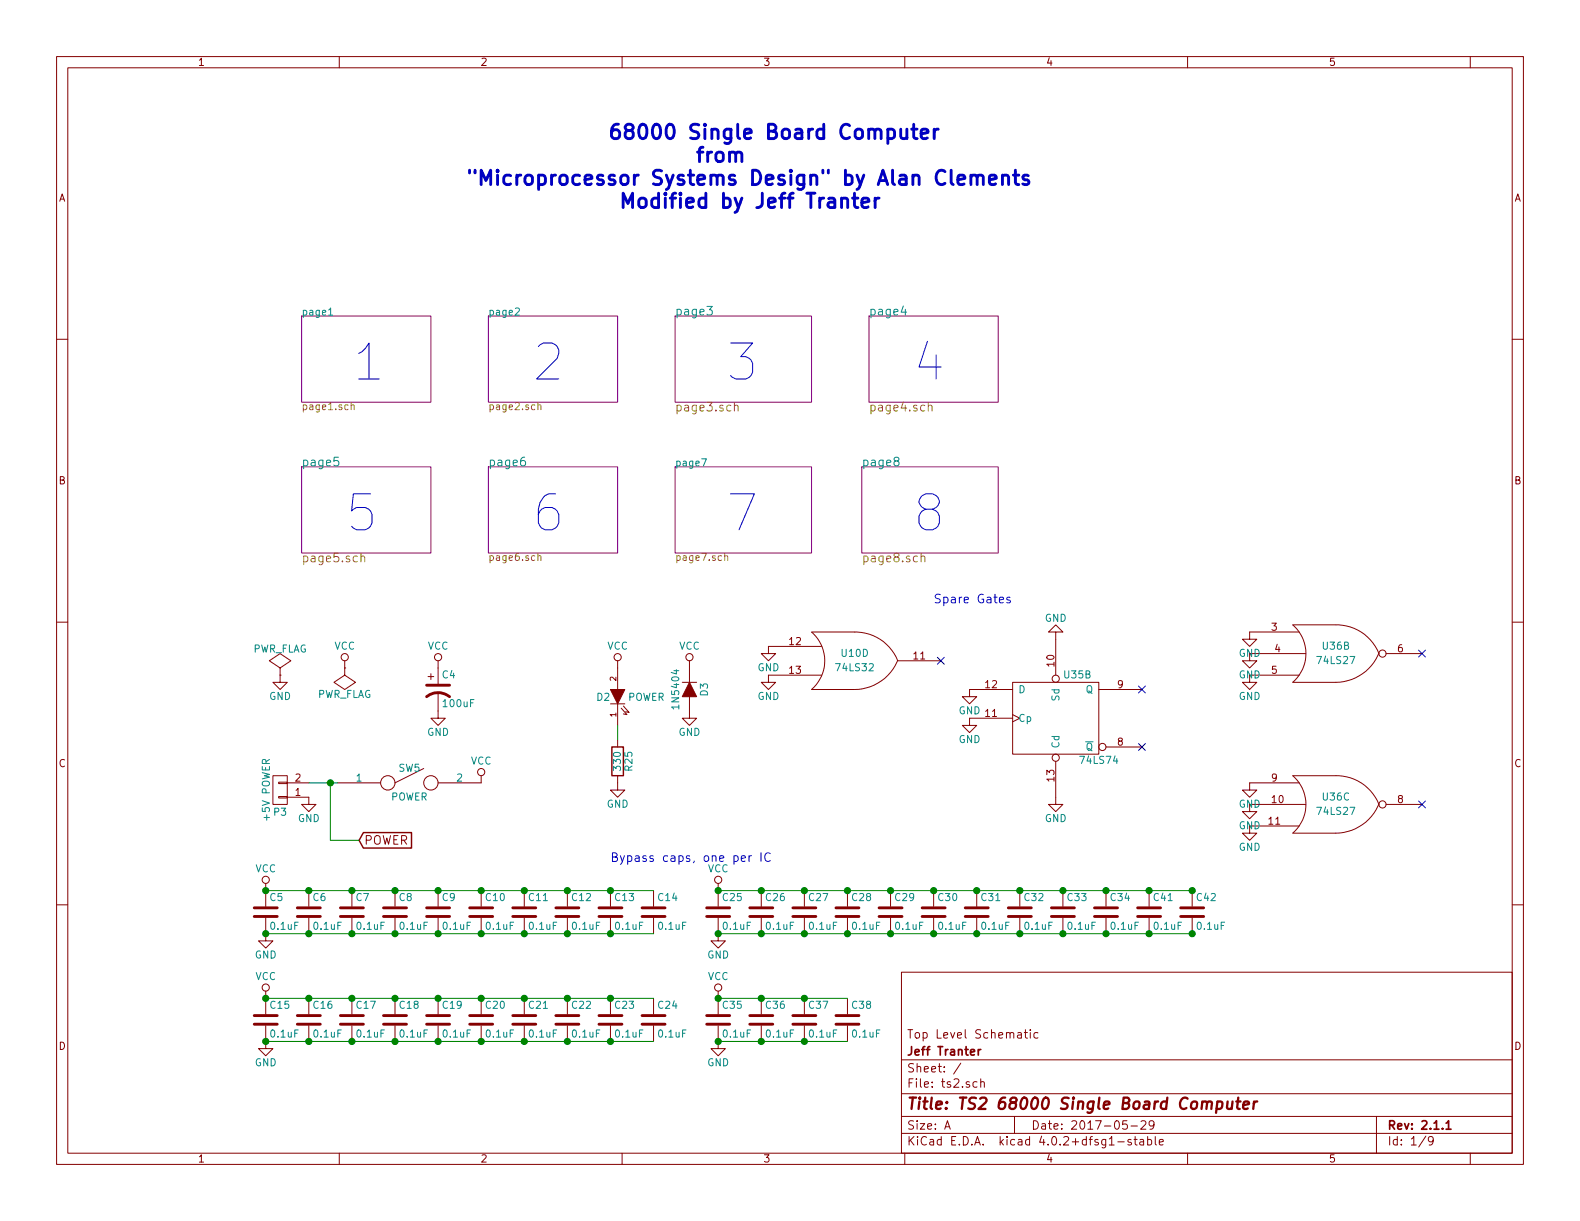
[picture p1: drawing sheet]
EESchema Schematic File Version 2
LIBS:power
LIBS:device
LIBS:transistors
LIBS:conn
LIBS:linear
LIBS:regul
LIBS:74xx
LIBS:cmos4000
LIBS:adc-dac
LIBS:memory
LIBS:xilinx
LIBS:ts2-cache
EELAYER 25 0
EELAYER END
$Descr A 11000 8500
encoding utf-8
Sheet 1 9
Title "TS2 68000 Single Board Computer"
Date "2017-05-29"
Rev "2.1.1"
Comp "Jeff Tranter"
Comment1 "Top Level Schematic"
Comment2 ""
Comment3 ""
Comment4 ""
$EndDescr
$Sheet
S 2100 2200 900  600 
U 57B645BE
F0 "page1" 50
F1 "page1.sch" 50
$EndSheet
$Sheet
S 3400 2200 900  600 
U 57B64777
F0 "page2" 50
F1 "page2.sch" 50
$EndSheet
$Sheet
S 4700 2200 950  600 
U 57C2F822
F0 "page3" 60
F1 "page3.sch" 60
$EndSheet
$Sheet
S 6050 2200 900  600 
U 57C3779E
F0 "page4" 60
F1 "page4.sch" 60
$EndSheet
$Sheet
S 2100 3250 900  600 
U 57C4CE2D
F0 "page5" 60
F1 "page5.sch" 60
$EndSheet
$Sheet
S 3400 3250 900  600 
U 57C4D163
F0 "page6" 60
F1 "page6.sch" 50
$EndSheet
Text Notes 3250 1450 0    100  ~ 20
             68000 Single Board Computer\n                     from\n"Microprocessor Systems Design" by Alan Clements\n              Modified by Jeff Tranter
Text Notes 5050 3700 0    250  ~ 0
7
Text Notes 3700 3700 0    250  ~ 0
6
Text Notes 2400 3700 0    250  ~ 0
5
Text Notes 6350 2650 0    250  ~ 0
4
Text Notes 5050 2650 0    250  ~ 0
3
Text Notes 3700 2650 0    250  ~ 0
2
Text Notes 2450 2650 0    250  ~ 0
1
$Sheet
S 4700 3250 950  600 
U 57C65407
F0 "page7" 50
F1 "page7.sch" 50
$EndSheet
$Comp
L VCC #PWR01
U 1 1
P 2400 4650
F 0 "#PWR01" H 2400 4500 50  0001 C CNN
F 1 "VCC" H 2400 4800 50  0000 C CNN
F 2 "" H 2400 4650 50  0000 C CNN
F 3 "" H 2400 4650 50  0000 C CNN
	1    2400 4650
	1    0    0    -1  
$EndComp
$Comp
L GND #PWR02
U 1 1
P 1950 4700
F 0 "#PWR02" H 1950 4450 50  0001 C CNN
F 1 "GND" H 1950 4550 50  0000 C CNN
F 2 "" H 1950 4700 50  0000 C CNN
F 3 "" H 1950 4700 50  0000 C CNN
	1    1950 4700
	1    0    0    -1  
$EndComp
$Comp
L PWR_FLAG #FLG03
U 1 1
P 2400 4650
F 0 "#FLG03" H 2400 4745 50  0001 C CNN
F 1 "PWR_FLAG" H 2400 4830 50  0000 C CNN
F 2 "" H 2400 4650 50  0000 C CNN
F 3 "" H 2400 4650 50  0000 C CNN
	1    2400 4650
	-1   0    0    1   
$EndComp
$Comp
L PWR_FLAG #FLG04
U 1 1
P 1950 4700
F 0 "#FLG04" H 1950 4795 50  0001 C CNN
F 1 "PWR_FLAG" H 1950 4880 50  0000 C CNN
F 2 "" H 1950 4700 50  0000 C CNN
F 3 "" H 1950 4700 50  0000 C CNN
	1    1950 4700
	1    0    0    -1  
$EndComp
$Comp
L CP1 C4
U 1 1
P 3050 4800
F 0 "C4" H 3075 4900 50  0000 L CNN
F 1 "100uF" H 3075 4700 50  0000 L CNN
F 2 "Capacitors_ThroughHole:C_Radial_D5_L6_P2.5" H 3050 4800 50  0001 C CNN
F 3 "" H 3050 4800 50  0000 C CNN
	1    3050 4800
	1    0    0    -1  
$EndComp
$Comp
L GND #PWR05
U 1 1
P 3050 4950
F 0 "#PWR05" H 3050 4700 50  0001 C CNN
F 1 "GND" H 3050 4800 50  0000 C CNN
F 2 "" H 3050 4950 50  0000 C CNN
F 3 "" H 3050 4950 50  0000 C CNN
	1    3050 4950
	1    0    0    -1  
$EndComp
$Comp
L VCC #PWR06
U 1 1
P 3050 4650
F 0 "#PWR06" H 3050 4500 50  0001 C CNN
F 1 "VCC" H 3050 4800 50  0000 C CNN
F 2 "" H 3050 4650 50  0000 C CNN
F 3 "" H 3050 4650 50  0000 C CNN
	1    3050 4650
	1    0    0    -1  
$EndComp
$Comp
L C C5
U 1 1
P 1850 6350
F 0 "C5" H 1875 6450 50  0000 L CNN
F 1 "0.1uF" H 1875 6250 50  0000 L CNN
F 2 "Capacitors_ThroughHole:C_Disc_D3_P2.5" H 1888 6200 50  0001 C CNN
F 3 "" H 1850 6350 50  0000 C CNN
	1    1850 6350
	1    0    0    -1  
$EndComp
$Comp
L GND #PWR07
U 1 1
P 1850 6500
F 0 "#PWR07" H 1850 6250 50  0001 C CNN
F 1 "GND" H 1850 6350 50  0000 C CNN
F 2 "" H 1850 6500 50  0000 C CNN
F 3 "" H 1850 6500 50  0000 C CNN
	1    1850 6500
	1    0    0    -1  
$EndComp
$Comp
L VCC #PWR08
U 1 1
P 1850 6200
F 0 "#PWR08" H 1850 6050 50  0001 C CNN
F 1 "VCC" H 1850 6350 50  0000 C CNN
F 2 "" H 1850 6200 50  0000 C CNN
F 3 "" H 1850 6200 50  0000 C CNN
	1    1850 6200
	1    0    0    -1  
$EndComp
Text Notes 4250 6000 0    60   ~ 0
Bypass caps, one per IC
$Comp
L LED D2
U 1 1
P 4300 4850
F 0 "D2" V 4300 4950 50  0000 C CNN
F 1 "POWER" V 4300 4650 50  0000 C CNN
F 2 "Connect:PINHEAD1-2" H 4300 4850 50  0001 C CNN
F 3 "" H 4300 4850 50  0000 C CNN
	1    4300 4850
	0    -1   -1   0   
$EndComp
$Comp
L R R25
U 1 1
P 4300 5300
F 0 "R25" V 4380 5300 50  0000 C CNN
F 1 "330" V 4300 5300 50  0000 C CNN
F 2 "Resistors_ThroughHole:Resistor_Horizontal_RM7mm" V 4230 5300 50  0001 C CNN
F 3 "" H 4300 5300 50  0000 C CNN
	1    4300 5300
	1    0    0    -1  
$EndComp
$Comp
L GND #PWR09
U 1 1
P 4300 5450
F 0 "#PWR09" H 4300 5200 50  0001 C CNN
F 1 "GND" H 4300 5300 50  0000 C CNN
F 2 "" H 4300 5450 50  0000 C CNN
F 3 "" H 4300 5450 50  0000 C CNN
	1    4300 5450
	1    0    0    -1  
$EndComp
$Comp
L VCC #PWR010
U 1 1
P 4300 4650
F 0 "#PWR010" H 4300 4500 50  0001 C CNN
F 1 "VCC" H 4300 4800 50  0000 C CNN
F 2 "" H 4300 4650 50  0000 C CNN
F 3 "" H 4300 4650 50  0000 C CNN
	1    4300 4650
	1    0    0    -1  
$EndComp
Wire Wire Line
	4300 5050 4300 5150
Text Notes 6500 4200 0    60   ~ 0
Spare Gates
$Comp
L 74LS32 U10
U 4 1
P 5950 4600
F 0 "U10" H 5950 4650 50  0000 C CNN
F 1 "74LS32" H 5950 4550 50  0000 C CNN
F 2 "Housings_DIP:DIP-14_W7.62mm" H 5950 4600 50  0001 C CNN
F 3 "" H 5950 4600 50  0000 C CNN
	4    5950 4600
	1    0    0    -1  
$EndComp
NoConn ~ 6550 4600
$Comp
L GND #PWR011
U 1 1
P 5350 4500
F 0 "#PWR011" H 5350 4250 50  0001 C CNN
F 1 "GND" H 5350 4350 50  0000 C CNN
F 2 "" H 5350 4500 50  0000 C CNN
F 3 "" H 5350 4500 50  0000 C CNN
	1    5350 4500
	1    0    0    -1  
$EndComp
$Comp
L GND #PWR012
U 1 1
P 5350 4700
F 0 "#PWR012" H 5350 4450 50  0001 C CNN
F 1 "GND" H 5350 4550 50  0000 C CNN
F 2 "" H 5350 4700 50  0000 C CNN
F 3 "" H 5350 4700 50  0000 C CNN
	1    5350 4700
	1    0    0    -1  
$EndComp
$Sheet
S 6000 3250 950  600 
U 584DB98F
F0 "page8" 60
F1 "page8.sch" 60
$EndSheet
Text Notes 6350 3700 0    250  ~ 0
8
$Comp
L D D3
U 1 1
P 4800 4800
F 0 "D3" H 4800 4900 50  0000 C CNN
F 1 "1N5404" H 4800 4700 50  0000 C CNN
F 2 "Diodes_ThroughHole:Diode_DO-35_SOD27_Horizontal_RM10" H 4800 4800 50  0001 C CNN
F 3 "" H 4800 4800 50  0000 C CNN
	1    4800 4800
	0    1    1    0   
$EndComp
$Comp
L VCC #PWR013
U 1 1
P 4800 4650
F 0 "#PWR013" H 4800 4500 50  0001 C CNN
F 1 "VCC" H 4800 4800 50  0000 C CNN
F 2 "" H 4800 4650 50  0000 C CNN
F 3 "" H 4800 4650 50  0000 C CNN
	1    4800 4650
	1    0    0    -1  
$EndComp
$Comp
L GND #PWR014
U 1 1
P 4800 4950
F 0 "#PWR014" H 4800 4700 50  0001 C CNN
F 1 "GND" H 4800 4800 50  0000 C CNN
F 2 "" H 4800 4950 50  0000 C CNN
F 3 "" H 4800 4950 50  0000 C CNN
	1    4800 4950
	1    0    0    -1  
$EndComp
$Comp
L 74LS74 U35
U 2 1
P 7350 5000
F 0 "U35" H 7500 5300 50  0000 C CNN
F 1 "74LS74" H 7650 4705 50  0000 C CNN
F 2 "Housings_DIP:DIP-14_W7.62mm" H 7350 5000 50  0001 C CNN
F 3 "" H 7350 5000 50  0000 C CNN
	2    7350 5000
	1    0    0    -1  
$EndComp
$Comp
L GND #PWR015
U 1 1
P 6750 4800
F 0 "#PWR015" H 6750 4550 50  0001 C CNN
F 1 "GND" H 6750 4650 50  0000 C CNN
F 2 "" H 6750 4800 50  0000 C CNN
F 3 "" H 6750 4800 50  0000 C CNN
	1    6750 4800
	1    0    0    -1  
$EndComp
$Comp
L GND #PWR016
U 1 1
P 6750 5000
F 0 "#PWR016" H 6750 4750 50  0001 C CNN
F 1 "GND" H 6750 4850 50  0000 C CNN
F 2 "" H 6750 5000 50  0000 C CNN
F 3 "" H 6750 5000 50  0000 C CNN
	1    6750 5000
	1    0    0    -1  
$EndComp
$Comp
L GND #PWR017
U 1 1
P 7350 5550
F 0 "#PWR017" H 7350 5300 50  0001 C CNN
F 1 "GND" H 7350 5400 50  0000 C CNN
F 2 "" H 7350 5550 50  0000 C CNN
F 3 "" H 7350 5550 50  0000 C CNN
	1    7350 5550
	1    0    0    -1  
$EndComp
$Comp
L GND #PWR018
U 1 1
P 7350 4450
F 0 "#PWR018" H 7350 4200 50  0001 C CNN
F 1 "GND" H 7350 4300 50  0000 C CNN
F 2 "" H 7350 4450 50  0000 C CNN
F 3 "" H 7350 4450 50  0000 C CNN
	1    7350 4450
	-1   0    0    1   
$EndComp
NoConn ~ 7950 4800
NoConn ~ 7950 5200
$Comp
L CONN_01X02 P3
U 1 1
P 1950 5500
F 0 "P3" H 1950 5650 50  0000 C CNN
F 1 "+5V POWER" V 2050 5500 50  0000 C CNN
F 2 "Connect:PINHEAD1-2" H 1950 5500 50  0001 C CNN
F 3 "" H 1950 5500 50  0000 C CNN
	1    1950 5500
	-1   0    0    1   
$EndComp
$Comp
L SPST SW5
U 1 1
P 2850 5450
F 0 "SW5" H 2850 5550 50  0000 C CNN
F 1 "POWER" H 2850 5350 50  0000 C CNN
F 2 "Connect:PINHEAD1-3" H 2850 5450 50  0001 C CNN
F 3 "" H 2850 5450 50  0000 C CNN
	1    2850 5450
	1    0    0    -1  
$EndComp
$Comp
L VCC #PWR019
U 1 1
P 3350 5450
F 0 "#PWR019" H 3350 5300 50  0001 C CNN
F 1 "VCC" H 3350 5600 50  0000 C CNN
F 2 "" H 3350 5450 50  0000 C CNN
F 3 "" H 3350 5450 50  0000 C CNN
	1    3350 5450
	1    0    0    -1  
$EndComp
$Comp
L GND #PWR020
U 1 1
P 2150 5550
F 0 "#PWR020" H 2150 5300 50  0001 C CNN
F 1 "GND" H 2150 5400 50  0000 C CNN
F 2 "" H 2150 5550 50  0000 C CNN
F 3 "" H 2150 5550 50  0000 C CNN
	1    2150 5550
	1    0    0    -1  
$EndComp
Text GLabel 2500 5850 2    60   Input ~ 0
POWER
$Comp
L C C6
U 1 1
P 2150 6350
F 0 "C6" H 2175 6450 50  0000 L CNN
F 1 "0.1uF" H 2175 6250 50  0000 L CNN
F 2 "Capacitors_ThroughHole:C_Disc_D3_P2.5" H 2188 6200 50  0001 C CNN
F 3 "" H 2150 6350 50  0000 C CNN
	1    2150 6350
	1    0    0    -1  
$EndComp
$Comp
L C C7
U 1 1
P 2450 6350
F 0 "C7" H 2475 6450 50  0000 L CNN
F 1 "0.1uF" H 2475 6250 50  0000 L CNN
F 2 "Capacitors_ThroughHole:C_Disc_D3_P2.5" H 2488 6200 50  0001 C CNN
F 3 "" H 2450 6350 50  0000 C CNN
	1    2450 6350
	1    0    0    -1  
$EndComp
$Comp
L C C8
U 1 1
P 2750 6350
F 0 "C8" H 2775 6450 50  0000 L CNN
F 1 "0.1uF" H 2775 6250 50  0000 L CNN
F 2 "Capacitors_ThroughHole:C_Disc_D3_P2.5" H 2788 6200 50  0001 C CNN
F 3 "" H 2750 6350 50  0000 C CNN
	1    2750 6350
	1    0    0    -1  
$EndComp
$Comp
L C C9
U 1 1
P 3050 6350
F 0 "C9" H 3075 6450 50  0000 L CNN
F 1 "0.1uF" H 3075 6250 50  0000 L CNN
F 2 "Capacitors_ThroughHole:C_Disc_D3_P2.5" H 3088 6200 50  0001 C CNN
F 3 "" H 3050 6350 50  0000 C CNN
	1    3050 6350
	1    0    0    -1  
$EndComp
$Comp
L C C10
U 1 1
P 3350 6350
F 0 "C10" H 3375 6450 50  0000 L CNN
F 1 "0.1uF" H 3375 6250 50  0000 L CNN
F 2 "Capacitors_ThroughHole:C_Disc_D3_P2.5" H 3388 6200 50  0001 C CNN
F 3 "" H 3350 6350 50  0000 C CNN
	1    3350 6350
	1    0    0    -1  
$EndComp
$Comp
L C C11
U 1 1
P 3650 6350
F 0 "C11" H 3675 6450 50  0000 L CNN
F 1 "0.1uF" H 3675 6250 50  0000 L CNN
F 2 "Capacitors_ThroughHole:C_Disc_D3_P2.5" H 3688 6200 50  0001 C CNN
F 3 "" H 3650 6350 50  0000 C CNN
	1    3650 6350
	1    0    0    -1  
$EndComp
$Comp
L C C12
U 1 1
P 3950 6350
F 0 "C12" H 3975 6450 50  0000 L CNN
F 1 "0.1uF" H 3975 6250 50  0000 L CNN
F 2 "Capacitors_ThroughHole:C_Disc_D3_P2.5" H 3988 6200 50  0001 C CNN
F 3 "" H 3950 6350 50  0000 C CNN
	1    3950 6350
	1    0    0    -1  
$EndComp
$Comp
L C C13
U 1 1
P 4250 6350
F 0 "C13" H 4275 6450 50  0000 L CNN
F 1 "0.1uF" H 4275 6250 50  0000 L CNN
F 2 "Capacitors_ThroughHole:C_Disc_D3_P2.5" H 4288 6200 50  0001 C CNN
F 3 "" H 4250 6350 50  0000 C CNN
	1    4250 6350
	1    0    0    -1  
$EndComp
$Comp
L C C14
U 1 1
P 4550 6350
F 0 "C14" H 4575 6450 50  0000 L CNN
F 1 "0.1uF" H 4575 6250 50  0000 L CNN
F 2 "Capacitors_ThroughHole:C_Disc_D3_P2.5" H 4588 6200 50  0001 C CNN
F 3 "" H 4550 6350 50  0000 C CNN
	1    4550 6350
	1    0    0    -1  
$EndComp
Wire Wire Line
	1850 6200 4550 6200
Connection ~ 4250 6200
Connection ~ 3950 6200
Connection ~ 3650 6200
Connection ~ 3350 6200
Connection ~ 3050 6200
Connection ~ 2750 6200
Connection ~ 2450 6200
Connection ~ 2150 6200
Wire Wire Line
	1850 6500 4550 6500
Connection ~ 4250 6500
Connection ~ 3950 6500
Connection ~ 3650 6500
Connection ~ 3350 6500
Connection ~ 3050 6500
Connection ~ 2750 6500
Connection ~ 2450 6500
Connection ~ 2150 6500
Connection ~ 1850 6200
Connection ~ 1850 6500
$Comp
L C C15
U 1 1
P 1850 7100
F 0 "C15" H 1875 7200 50  0000 L CNN
F 1 "0.1uF" H 1875 7000 50  0000 L CNN
F 2 "Capacitors_ThroughHole:C_Disc_D3_P2.5" H 1888 6950 50  0001 C CNN
F 3 "" H 1850 7100 50  0000 C CNN
	1    1850 7100
	1    0    0    -1  
$EndComp
$Comp
L GND #PWR021
U 1 1
P 1850 7250
F 0 "#PWR021" H 1850 7000 50  0001 C CNN
F 1 "GND" H 1850 7100 50  0000 C CNN
F 2 "" H 1850 7250 50  0000 C CNN
F 3 "" H 1850 7250 50  0000 C CNN
	1    1850 7250
	1    0    0    -1  
$EndComp
$Comp
L VCC #PWR022
U 1 1
P 1850 6950
F 0 "#PWR022" H 1850 6800 50  0001 C CNN
F 1 "VCC" H 1850 7100 50  0000 C CNN
F 2 "" H 1850 6950 50  0000 C CNN
F 3 "" H 1850 6950 50  0000 C CNN
	1    1850 6950
	1    0    0    -1  
$EndComp
$Comp
L C C16
U 1 1
P 2150 7100
F 0 "C16" H 2175 7200 50  0000 L CNN
F 1 "0.1uF" H 2175 7000 50  0000 L CNN
F 2 "Capacitors_ThroughHole:C_Disc_D3_P2.5" H 2188 6950 50  0001 C CNN
F 3 "" H 2150 7100 50  0000 C CNN
	1    2150 7100
	1    0    0    -1  
$EndComp
$Comp
L C C17
U 1 1
P 2450 7100
F 0 "C17" H 2475 7200 50  0000 L CNN
F 1 "0.1uF" H 2475 7000 50  0000 L CNN
F 2 "Capacitors_ThroughHole:C_Disc_D3_P2.5" H 2488 6950 50  0001 C CNN
F 3 "" H 2450 7100 50  0000 C CNN
	1    2450 7100
	1    0    0    -1  
$EndComp
$Comp
L C C18
U 1 1
P 2750 7100
F 0 "C18" H 2775 7200 50  0000 L CNN
F 1 "0.1uF" H 2775 7000 50  0000 L CNN
F 2 "Capacitors_ThroughHole:C_Disc_D3_P2.5" H 2788 6950 50  0001 C CNN
F 3 "" H 2750 7100 50  0000 C CNN
	1    2750 7100
	1    0    0    -1  
$EndComp
$Comp
L C C19
U 1 1
P 3050 7100
F 0 "C19" H 3075 7200 50  0000 L CNN
F 1 "0.1uF" H 3075 7000 50  0000 L CNN
F 2 "Capacitors_ThroughHole:C_Disc_D3_P2.5" H 3088 6950 50  0001 C CNN
F 3 "" H 3050 7100 50  0000 C CNN
	1    3050 7100
	1    0    0    -1  
$EndComp
$Comp
L C C20
U 1 1
P 3350 7100
F 0 "C20" H 3375 7200 50  0000 L CNN
F 1 "0.1uF" H 3375 7000 50  0000 L CNN
F 2 "Capacitors_ThroughHole:C_Disc_D3_P2.5" H 3388 6950 50  0001 C CNN
F 3 "" H 3350 7100 50  0000 C CNN
	1    3350 7100
	1    0    0    -1  
$EndComp
$Comp
L C C21
U 1 1
P 3650 7100
F 0 "C21" H 3675 7200 50  0000 L CNN
F 1 "0.1uF" H 3675 7000 50  0000 L CNN
F 2 "Capacitors_ThroughHole:C_Disc_D3_P2.5" H 3688 6950 50  0001 C CNN
F 3 "" H 3650 7100 50  0000 C CNN
	1    3650 7100
	1    0    0    -1  
$EndComp
$Comp
L C C22
U 1 1
P 3950 7100
F 0 "C22" H 3975 7200 50  0000 L CNN
F 1 "0.1uF" H 3975 7000 50  0000 L CNN
F 2 "Capacitors_ThroughHole:C_Disc_D3_P2.5" H 3988 6950 50  0001 C CNN
F 3 "" H 3950 7100 50  0000 C CNN
	1    3950 7100
	1    0    0    -1  
$EndComp
$Comp
L C C23
U 1 1
P 4250 7100
F 0 "C23" H 4275 7200 50  0000 L CNN
F 1 "0.1uF" H 4275 7000 50  0000 L CNN
F 2 "Capacitors_ThroughHole:C_Disc_D3_P2.5" H 4288 6950 50  0001 C CNN
F 3 "" H 4250 7100 50  0000 C CNN
	1    4250 7100
	1    0    0    -1  
$EndComp
$Comp
L C C24
U 1 1
P 4550 7100
F 0 "C24" H 4575 7200 50  0000 L CNN
F 1 "0.1uF" H 4575 7000 50  0000 L CNN
F 2 "Capacitors_ThroughHole:C_Disc_D3_P2.5" H 4588 6950 50  0001 C CNN
F 3 "" H 4550 7100 50  0000 C CNN
	1    4550 7100
	1    0    0    -1  
$EndComp
Wire Wire Line
	1850 6950 4550 6950
Connection ~ 4250 6950
Connection ~ 3950 6950
Connection ~ 3650 6950
Connection ~ 3350 6950
Connection ~ 3050 6950
Connection ~ 2750 6950
Connection ~ 2450 6950
Connection ~ 2150 6950
Wire Wire Line
	1850 7250 4550 7250
Connection ~ 4250 7250
Connection ~ 3950 7250
Connection ~ 3650 7250
Connection ~ 3350 7250
Connection ~ 3050 7250
Connection ~ 2750 7250
Connection ~ 2450 7250
Connection ~ 2150 7250
Connection ~ 1850 6950
Connection ~ 1850 7250
$Comp
L C C35
U 1 1
P 5000 7100
F 0 "C35" H 5025 7200 50  0000 L CNN
F 1 "0.1uF" H 5025 7000 50  0000 L CNN
F 2 "Capacitors_ThroughHole:C_Disc_D3_P2.5" H 5038 6950 50  0001 C CNN
F 3 "" H 5000 7100 50  0000 C CNN
	1    5000 7100
	1    0    0    -1  
$EndComp
$Comp
L GND #PWR023
U 1 1
P 5000 7250
F 0 "#PWR023" H 5000 7000 50  0001 C CNN
F 1 "GND" H 5000 7100 50  0000 C CNN
F 2 "" H 5000 7250 50  0000 C CNN
F 3 "" H 5000 7250 50  0000 C CNN
	1    5000 7250
	1    0    0    -1  
$EndComp
$Comp
L VCC #PWR024
U 1 1
P 5000 6950
F 0 "#PWR024" H 5000 6800 50  0001 C CNN
F 1 "VCC" H 5000 7100 50  0000 C CNN
F 2 "" H 5000 6950 50  0000 C CNN
F 3 "" H 5000 6950 50  0000 C CNN
	1    5000 6950
	1    0    0    -1  
$EndComp
$Comp
L C C36
U 1 1
P 5300 7100
F 0 "C36" H 5325 7200 50  0000 L CNN
F 1 "0.1uF" H 5325 7000 50  0000 L CNN
F 2 "Capacitors_ThroughHole:C_Disc_D3_P2.5" H 5338 6950 50  0001 C CNN
F 3 "" H 5300 7100 50  0000 C CNN
	1    5300 7100
	1    0    0    -1  
$EndComp
$Comp
L C C37
U 1 1
P 5600 7100
F 0 "C37" H 5625 7200 50  0000 L CNN
F 1 "0.1uF" H 5625 7000 50  0000 L CNN
F 2 "Capacitors_ThroughHole:C_Disc_D3_P2.5" H 5638 6950 50  0001 C CNN
F 3 "" H 5600 7100 50  0000 C CNN
	1    5600 7100
	1    0    0    -1  
$EndComp
Connection ~ 5300 6950
Connection ~ 5300 7250
Connection ~ 5000 6950
Connection ~ 5000 7250
$Comp
L C C38
U 1 1
P 5900 7100
F 0 "C38" H 5925 7200 50  0000 L CNN
F 1 "0.1uF" H 5925 7000 50  0000 L CNN
F 2 "Capacitors_ThroughHole:C_Disc_D3_P2.5" H 5938 6950 50  0001 C CNN
F 3 "" H 5900 7100 50  0000 C CNN
	1    5900 7100
	1    0    0    -1  
$EndComp
Wire Wire Line
	5000 6950 5900 6950
Connection ~ 5600 6950
Wire Wire Line
	5000 7250 5900 7250
Connection ~ 5600 7250
$Comp
L C C25
U 1 1
P 5000 6350
F 0 "C25" H 5025 6450 50  0000 L CNN
F 1 "0.1uF" H 5025 6250 50  0000 L CNN
F 2 "Capacitors_ThroughHole:C_Disc_D3_P2.5" H 5038 6200 50  0001 C CNN
F 3 "" H 5000 6350 50  0000 C CNN
	1    5000 6350
	1    0    0    -1  
$EndComp
$Comp
L GND #PWR025
U 1 1
P 5000 6500
F 0 "#PWR025" H 5000 6250 50  0001 C CNN
F 1 "GND" H 5000 6350 50  0000 C CNN
F 2 "" H 5000 6500 50  0000 C CNN
F 3 "" H 5000 6500 50  0000 C CNN
	1    5000 6500
	1    0    0    -1  
$EndComp
$Comp
L VCC #PWR026
U 1 1
P 5000 6200
F 0 "#PWR026" H 5000 6050 50  0001 C CNN
F 1 "VCC" H 5000 6350 50  0000 C CNN
F 2 "" H 5000 6200 50  0000 C CNN
F 3 "" H 5000 6200 50  0000 C CNN
	1    5000 6200
	1    0    0    -1  
$EndComp
$Comp
L C C26
U 1 1
P 5300 6350
F 0 "C26" H 5325 6450 50  0000 L CNN
F 1 "0.1uF" H 5325 6250 50  0000 L CNN
F 2 "Capacitors_ThroughHole:C_Disc_D3_P2.5" H 5338 6200 50  0001 C CNN
F 3 "" H 5300 6350 50  0000 C CNN
	1    5300 6350
	1    0    0    -1  
$EndComp
$Comp
L C C27
U 1 1
P 5600 6350
F 0 "C27" H 5625 6450 50  0000 L CNN
F 1 "0.1uF" H 5625 6250 50  0000 L CNN
F 2 "Capacitors_ThroughHole:C_Disc_D3_P2.5" H 5638 6200 50  0001 C CNN
F 3 "" H 5600 6350 50  0000 C CNN
	1    5600 6350
	1    0    0    -1  
$EndComp
$Comp
L C C28
U 1 1
P 5900 6350
F 0 "C28" H 5925 6450 50  0000 L CNN
F 1 "0.1uF" H 5925 6250 50  0000 L CNN
F 2 "Capacitors_ThroughHole:C_Disc_D3_P2.5" H 5938 6200 50  0001 C CNN
F 3 "" H 5900 6350 50  0000 C CNN
	1    5900 6350
	1    0    0    -1  
$EndComp
$Comp
L C C29
U 1 1
P 6200 6350
F 0 "C29" H 6225 6450 50  0000 L CNN
F 1 "0.1uF" H 6225 6250 50  0000 L CNN
F 2 "Capacitors_ThroughHole:C_Disc_D3_P2.5" H 6238 6200 50  0001 C CNN
F 3 "" H 6200 6350 50  0000 C CNN
	1    6200 6350
	1    0    0    -1  
$EndComp
$Comp
L C C30
U 1 1
P 6500 6350
F 0 "C30" H 6525 6450 50  0000 L CNN
F 1 "0.1uF" H 6525 6250 50  0000 L CNN
F 2 "Capacitors_ThroughHole:C_Disc_D3_P2.5" H 6538 6200 50  0001 C CNN
F 3 "" H 6500 6350 50  0000 C CNN
	1    6500 6350
	1    0    0    -1  
$EndComp
$Comp
L C C31
U 1 1
P 6800 6350
F 0 "C31" H 6825 6450 50  0000 L CNN
F 1 "0.1uF" H 6825 6250 50  0000 L CNN
F 2 "Capacitors_ThroughHole:C_Disc_D3_P2.5" H 6838 6200 50  0001 C CNN
F 3 "" H 6800 6350 50  0000 C CNN
	1    6800 6350
	1    0    0    -1  
$EndComp
$Comp
L C C32
U 1 1
P 7100 6350
F 0 "C32" H 7125 6450 50  0000 L CNN
F 1 "0.1uF" H 7125 6250 50  0000 L CNN
F 2 "Capacitors_ThroughHole:C_Disc_D3_P2.5" H 7138 6200 50  0001 C CNN
F 3 "" H 7100 6350 50  0000 C CNN
	1    7100 6350
	1    0    0    -1  
$EndComp
$Comp
L C C33
U 1 1
P 7400 6350
F 0 "C33" H 7425 6450 50  0000 L CNN
F 1 "0.1uF" H 7425 6250 50  0000 L CNN
F 2 "Capacitors_ThroughHole:C_Disc_D3_P2.5" H 7438 6200 50  0001 C CNN
F 3 "" H 7400 6350 50  0000 C CNN
	1    7400 6350
	1    0    0    -1  
$EndComp
$Comp
L C C34
U 1 1
P 7700 6350
F 0 "C34" H 7725 6450 50  0000 L CNN
F 1 "0.1uF" H 7725 6250 50  0000 L CNN
F 2 "Capacitors_ThroughHole:C_Disc_D3_P2.5" H 7738 6200 50  0001 C CNN
F 3 "" H 7700 6350 50  0000 C CNN
	1    7700 6350
	1    0    0    -1  
$EndComp
Connection ~ 7400 6200
Connection ~ 7100 6200
Connection ~ 6800 6200
Connection ~ 6500 6200
Connection ~ 6200 6200
Connection ~ 5900 6200
Connection ~ 5600 6200
Connection ~ 5300 6200
Connection ~ 7400 6500
Connection ~ 7100 6500
Connection ~ 6800 6500
Connection ~ 6500 6500
Connection ~ 6200 6500
Connection ~ 5900 6500
Connection ~ 5600 6500
Connection ~ 5300 6500
Connection ~ 5000 6200
Connection ~ 5000 6500
$Comp
L 74LS27 U36
U 2 1
P 9300 4550
F 0 "U36" H 9300 4600 50  0000 C CNN
F 1 "74LS27" H 9300 4500 50  0000 C CNN
F 2 "Housings_DIP:DIP-14_W7.62mm" H 9300 4550 50  0001 C CNN
F 3 "" H 9300 4550 50  0000 C CNN
	2    9300 4550
	1    0    0    -1  
$EndComp
$Comp
L 74LS27 U36
U 3 1
P 9300 5600
F 0 "U36" H 9300 5650 50  0000 C CNN
F 1 "74LS27" H 9300 5550 50  0000 C CNN
F 2 "Housings_DIP:DIP-14_W7.62mm" H 9300 5600 50  0001 C CNN
F 3 "" H 9300 5600 50  0000 C CNN
	3    9300 5600
	1    0    0    -1  
$EndComp
NoConn ~ 9900 5600
NoConn ~ 9900 4550
$Comp
L GND #PWR027
U 1 1
P 8700 5450
F 0 "#PWR027" H 8700 5200 50  0001 C CNN
F 1 "GND" H 8700 5300 50  0000 C CNN
F 2 "" H 8700 5450 50  0000 C CNN
F 3 "" H 8700 5450 50  0000 C CNN
	1    8700 5450
	1    0    0    -1  
$EndComp
$Comp
L GND #PWR028
U 1 1
P 8700 5600
F 0 "#PWR028" H 8700 5350 50  0001 C CNN
F 1 "GND" H 8700 5450 50  0000 C CNN
F 2 "" H 8700 5600 50  0000 C CNN
F 3 "" H 8700 5600 50  0000 C CNN
	1    8700 5600
	1    0    0    -1  
$EndComp
$Comp
L GND #PWR029
U 1 1
P 8700 5750
F 0 "#PWR029" H 8700 5500 50  0001 C CNN
F 1 "GND" H 8700 5600 50  0000 C CNN
F 2 "" H 8700 5750 50  0000 C CNN
F 3 "" H 8700 5750 50  0000 C CNN
	1    8700 5750
	1    0    0    -1  
$EndComp
$Comp
L GND #PWR030
U 1 1
P 8700 4400
F 0 "#PWR030" H 8700 4150 50  0001 C CNN
F 1 "GND" H 8700 4250 50  0000 C CNN
F 2 "" H 8700 4400 50  0000 C CNN
F 3 "" H 8700 4400 50  0000 C CNN
	1    8700 4400
	1    0    0    -1  
$EndComp
$Comp
L GND #PWR031
U 1 1
P 8700 4550
F 0 "#PWR031" H 8700 4300 50  0001 C CNN
F 1 "GND" H 8700 4400 50  0000 C CNN
F 2 "" H 8700 4550 50  0000 C CNN
F 3 "" H 8700 4550 50  0000 C CNN
	1    8700 4550
	1    0    0    -1  
$EndComp
$Comp
L GND #PWR032
U 1 1
P 8700 4700
F 0 "#PWR032" H 8700 4450 50  0001 C CNN
F 1 "GND" H 8700 4550 50  0000 C CNN
F 2 "" H 8700 4700 50  0000 C CNN
F 3 "" H 8700 4700 50  0000 C CNN
	1    8700 4700
	1    0    0    -1  
$EndComp
$Comp
L C C41
U 1 1
P 8000 6350
F 0 "C41" H 8025 6450 50  0000 L CNN
F 1 "0.1uF" H 8025 6250 50  0000 L CNN
F 2 "Capacitors_ThroughHole:C_Disc_D3_P2.5" H 8038 6200 50  0001 C CNN
F 3 "" H 8000 6350 50  0000 C CNN
	1    8000 6350
	1    0    0    -1  
$EndComp
$Comp
L C C42
U 1 1
P 8300 6350
F 0 "C42" H 8325 6450 50  0000 L CNN
F 1 "0.1uF" H 8325 6250 50  0000 L CNN
F 2 "Capacitors_ThroughHole:C_Disc_D3_P2.5" H 8338 6200 50  0001 C CNN
F 3 "" H 8300 6350 50  0000 C CNN
	1    8300 6350
	1    0    0    -1  
$EndComp
Connection ~ 7700 6200
Connection ~ 8000 6200
Connection ~ 8300 6200
Connection ~ 7700 6500
Connection ~ 8000 6500
Connection ~ 8300 6500
Wire Wire Line
	5000 6200 8300 6200
Wire Wire Line
	8300 6500 5000 6500
Wire Wire Line
	2150 5450 2350 5450
Wire Wire Line
	2300 5850 2300 5450
Connection ~ 2300 5450
Wire Wire Line
	2500 5850 2300 5850
$EndSCHEMATC
